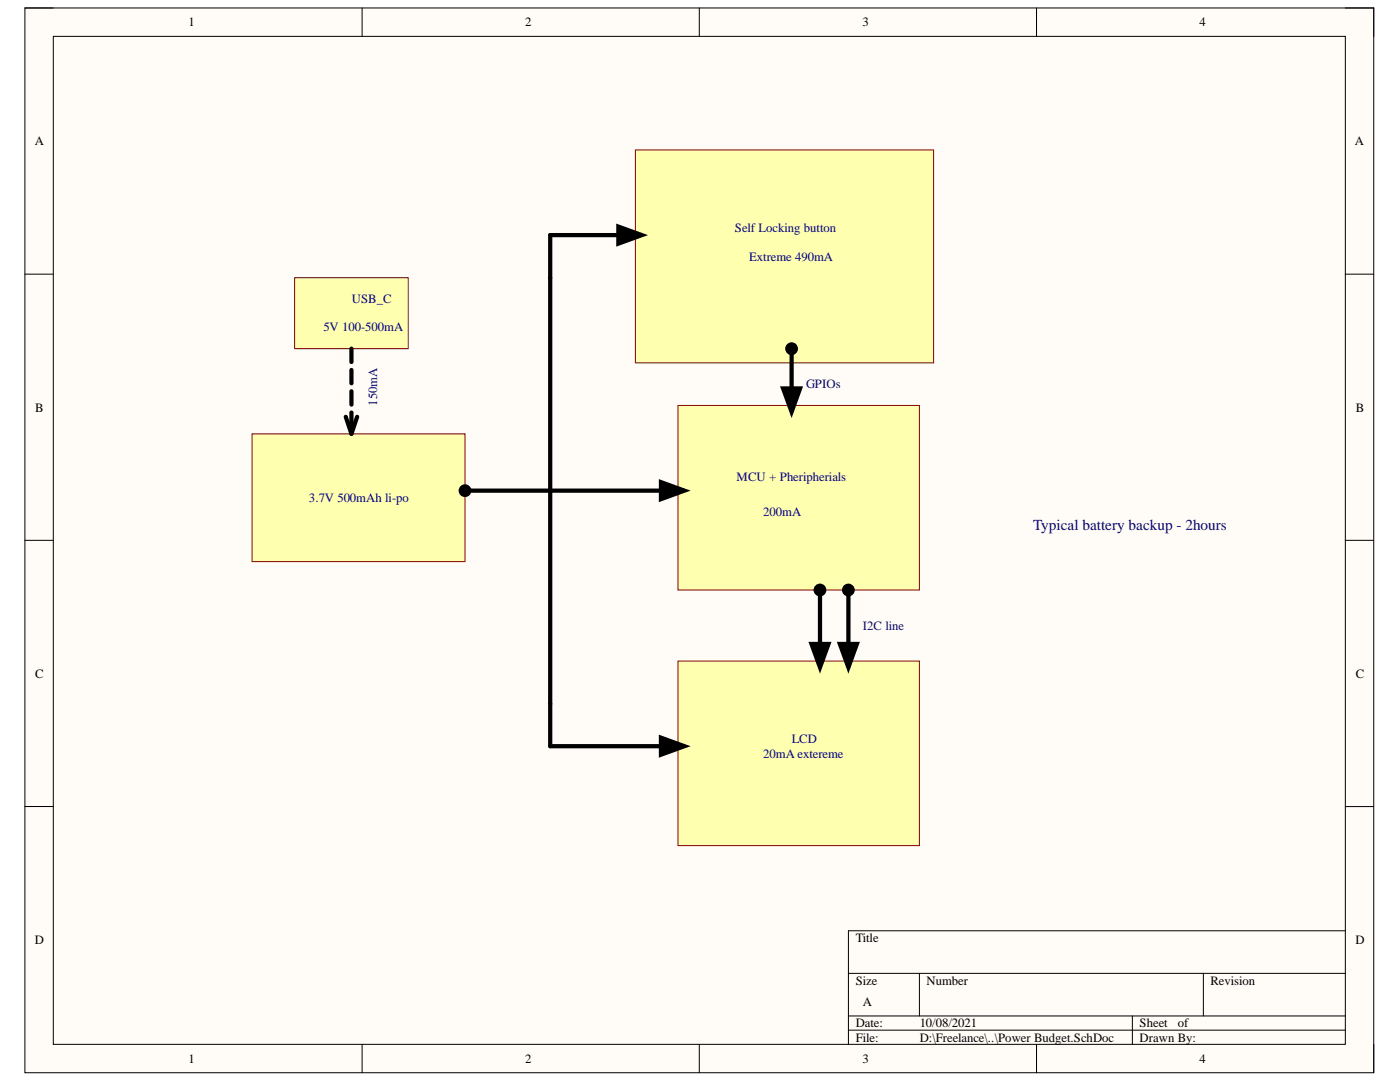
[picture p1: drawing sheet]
<svg xmlns="http://www.w3.org/2000/svg" width="279mm" height="216mm" viewBox="0 0 279 216" stroke-linecap="round" stroke-linejoin="round" font-family="sans-serif">
<path d="M5 1.6h269.2v212.5h-269.2z" fill-rule="evenodd" fill="#fffcf8"/>
<path d="M5 1.6h269.2v212.5h-269.2z" fill="none" stroke="#000" stroke-width=".2"/>
<path d="M10.6 7.3h257.9v201.1h-257.9z" fill-rule="evenodd" fill="#fffcf8"/>
<g fill="none" stroke="#000" stroke-width=".2">
<path d="M5 1.6h5.6M10.6 7.3h257.9v201.1h-257.9zM72.3 1.6v5.7M139.6 1.6v5.7M206.9 1.6v5.7M268.5 1.6h5.7v5.7M5 54.7h5.6M268.5 54.7h5.7M5 107.8h5.6M268.5 107.8h5.7M5 160.9h5.6M268.5 160.9h5.7"/>
<path d="M169.3 194.2h99.2M183.5 194.2v8.5M240.2 194.2v8.5M268.5 185.7h-99.2v22.7M72.3 208.4v5.7M139.6 208.4v5.7M169.3 202.7h99.2M169.3 205.6h99.2M206.9 208.4v5.7M226 202.7v5.7M274.2 208.4v5.7"/>
</g>
<path d="M58.8 55.4h22.7v14.2h-22.7z" fill-rule="evenodd" fill="#ffffb0"/>
<path d="M58.8 55.4h22.7v14.2h-22.7z" fill="none" stroke="#800000" stroke-width=".2"/>
<path d="M50.3 86.6h42.5v25.5h-42.5z" fill-rule="evenodd" fill="#ffffb0"/>
<path d="M50.3 86.6h42.5v25.5h-42.5z" fill="none" stroke="#800000" stroke-width=".2"/>
<path d="M70.1 69.6v2.6M70.1 73.8v2.7M70.1 78.1v2.6M69 83.2l1.1 3.4 1.2-3.4M70.1 82.3v2.7" fill="none" stroke="#000" stroke-width=".85"/>
<path d="M135.3 80.9h48.2v36.8h-48.2z" fill-rule="evenodd" fill="#ffffb0"/>
<path d="M135.3 80.9h48.2v36.8h-48.2z" fill="none" stroke="#800000" stroke-width=".2"/>
<g fill="none" stroke="#000" stroke-width=".85">
<path d="M92.8 97.9h42.5M131.9 96.2l4.7 1.7-4.7 1.7z"/>
<circle cx="92.8" cy="97.9" r=".85"/>
</g>
<circle cx="92.8" cy="97.9" r=".85" fill="#000"/>
<path d="M131.9 96.2l4.7 1.7-4.7 1.7z" fill="#000"/>
<path d="M126.8 29.9h59.5v42.5h-59.5z" fill-rule="evenodd" fill="#ffffb0"/>
<path d="M126.8 29.9h59.5v42.5h-59.5z" fill="none" stroke="#800000" stroke-width=".2"/>
<g fill="none" stroke="#000" stroke-width=".85">
<path d="M123.4 45.2l4.7 1.7-4.7 1.7zM126.8 46.9h-17v51M156.3 77.5h3.4l-1.7 4.7zM158 69.6v11.3"/>
<circle cx="158" cy="69.6" r=".85"/>
</g>
<path d="M123.4 45.2l4.7 1.7-4.7 1.7zM156.3 77.5h3.4l-1.7 4.7z" fill="#000"/>
<circle cx="158" cy="69.6" r=".85" fill="#000"/>
<path d="M135.3 131.9h48.2v36.8h-48.2z" fill-rule="evenodd" fill="#ffffb0"/>
<path d="M135.3 131.9h48.2v36.8h-48.2z" fill="none" stroke="#800000" stroke-width=".2"/>
<g fill="none" stroke="#000" stroke-width=".85">
<path d="M109.8 97.9v51h25.5M163.6 117.7v14.2M169.3 117.7v14.2M161.9 128.5h3.4l-1.7 4.7zM167.6 128.5h3.4l-1.7 4.7zM131.9 147.2l4.7 1.7-4.7 1.7z"/>
<circle cx="163.6" cy="117.7" r=".85"/>
<circle cx="169.3" cy="117.7" r=".85"/>
</g>
<path d="M161.9 128.5h3.4l-1.7 4.7zM167.6 128.5h3.4l-1.7 4.7zM131.9 147.2l4.7 1.7-4.7 1.7z" fill="#000"/>
<g fill="#000">
<circle cx="163.6" cy="117.7" r=".85"/>
<circle cx="169.3" cy="117.7" r=".85"/>
</g>
<text font-size="3" fill="#000080" x="206.2" y="105.7">Typical battery backup - 2hours</text>
<g font-size="2.5">
<text x="37.6" y="5.2">1</text>
<text x="104.8" y="5.2">2</text>
<text x="172.1" y="5.2">3</text>
<text x="239.4" y="5.2">4</text>
<text x="6.9" y="29">A</text>
<text x="270.4" y="29">A</text>
<text x="7" y="82.1">B</text>
<text x="270.6" y="82.1">B</text>
<text x="7" y="135.2">C</text>
<text x="270.6" y="135.2">C</text>
<text x="6.9" y="188.3">D</text>
<text x="170.8" y="188">Title</text>
<text x="270.5" y="188.3">D</text>
<text x="170.8" y="196.5">Size</text>
<text x="184.9" y="196.5">Number</text>
<text x="241.6" y="196.5">Revision</text>
<text x="172.2" y="200.7">A</text>
<text x="170.8" y="205">Date:</text>
<text x="170.8" y="207.8">File:</text>
<text x="183.5" y="205">10/08/2021</text>
<text x="183.5" y="207.8">D:\Freelance\..\Power Budget.SchDoc</text>
<text x="227.4" y="205">Sheet</text>
<text x="227.4" y="207.8">Drawn By:</text>
<text x="235" y="205">of</text>
<text x="37.6" y="212.1">1</text>
<text x="104.8" y="212.1">2</text>
<text x="172.1" y="212.1">3</text>
<text x="239.4" y="212.1">4</text>
</g>
<g font-size="2.5" fill="#000080">
<text x="146.7" y="46.3">Self Locking button</text>
<text x="149.5" y="52">Extreme 490mA</text>
<text x="70.2" y="60.5">USB_C</text>
<text x="64.5" y="66.1">5V 100-500mA</text>
<text x="160.9" y="77.5">GPIOs</text>
<text x="75.3" y="80.9" transform="rotate(-90 75.3 80.9)">150mA</text>
<text x="147" y="95.9">MCU + Pheripherials</text>
<text x="61.7" y="100.2">3.7V 500mAh li-po</text>
<text x="152.3" y="103">200mA</text>
<text x="172.2" y="125.7">I2C line</text>
<text x="158" y="148.3">LCD</text>
<text x="152.3" y="151.2">20mA extereme</text>
</g>
</svg>
